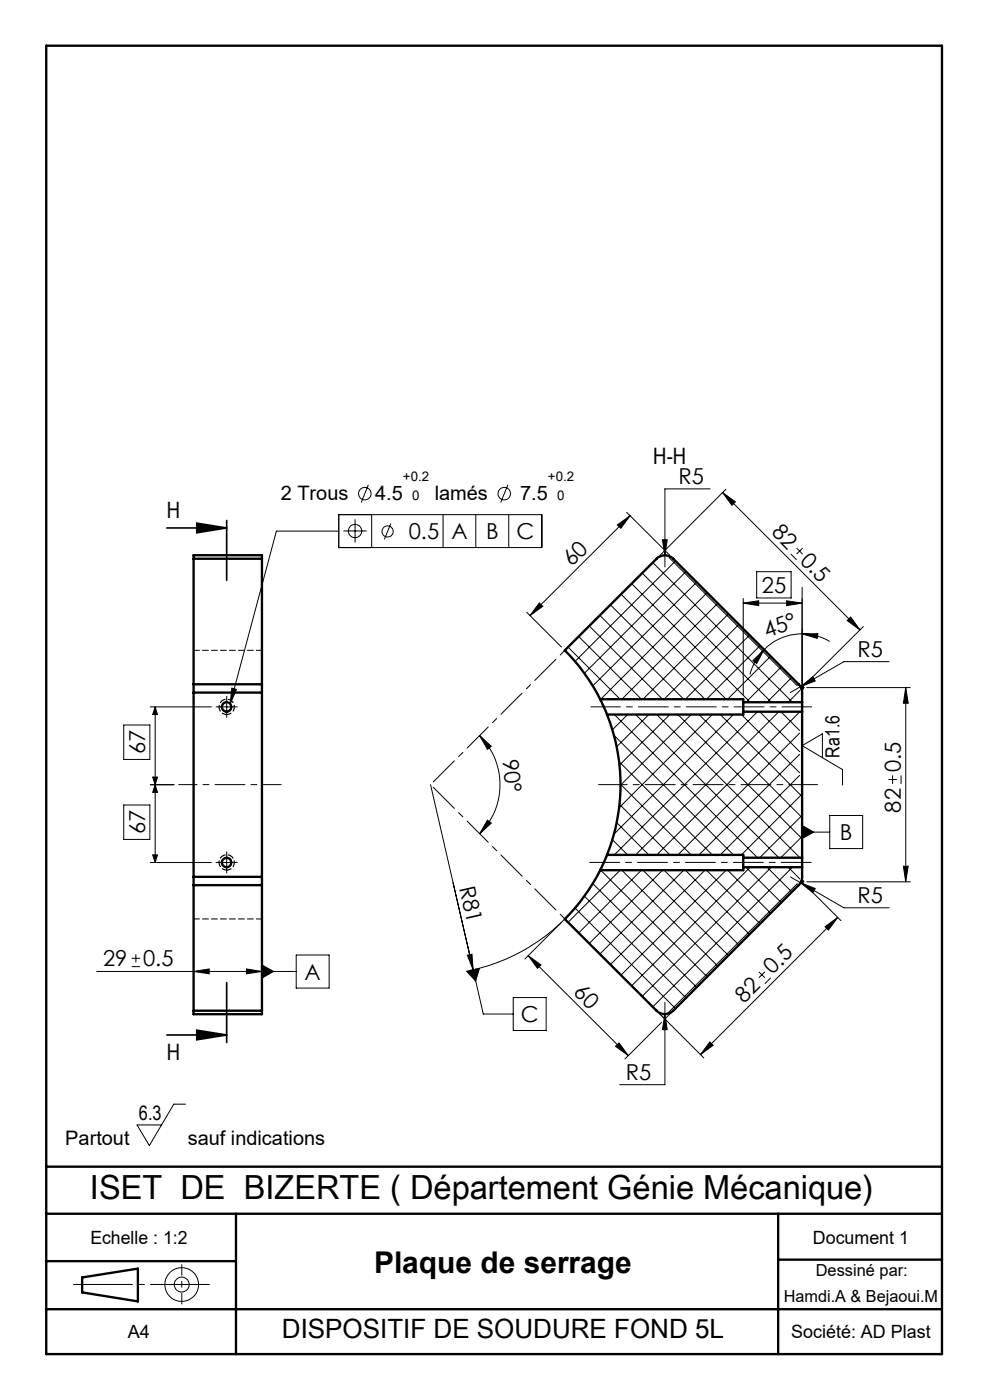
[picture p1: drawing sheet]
<svg xmlns="http://www.w3.org/2000/svg" width="210mm" height="297mm" viewBox="0 0 210 297" stroke-linecap="round" stroke-linejoin="round" font-family="sans-serif">
<g fill="none" stroke="#000" stroke-width=".21">
<path d="M71.9 109.2h43v7h-43zM71.9 112.7h-13.3l-9.8 36.6M72.8 112.6h5M75.3 110.2v4.9M78.1 102.8l-1.5 3.8M78.8 109.2v7M82.9 111.1l-1.4 3.3M94 109.2v7M100.9 109.2v7M107.7 102.8l-1.5 3.8M107.9 109.2v7M131 111.4l2.7-2-2 2.7z"/>
<path d="M132.9 108.7l9.2 9.1M133.7 109.4l-21.3 21.2M138.5 119.3l29.6 29.7M140.5 114.5h1l-.5 3.3zM141.9 118.3l27.2 27.2M143.3 119l-21.3 21.3M150.6 103.7h-9.6v16.6M153.3 104.5l2.7 2-.7 .7zM153.3 104.5l29.1 29.1M154 103.8l-14 14M167.7 117.5l1.3 1.3M169 116.3l1.3 1.2"/>
<path d="M170.3 116.3l-1.3 1.2M111.7 129.9l7.4 7.4M114.4 127.9l.7 .7-2.7 2zM120.5 137.3l11.1 11M122.8 135l13.3 13.3M125 132.8l15.5 15.5M127.2 130.6l17.8 17.7M129.5 128.3l20 20M131.7 126l22.3 22.3M134 123.8l25.1 25.2M136.2 121.6l27.4 27.4M145.5 121.2l-21.5 21.6"/>
<path d="M147.8 123.5l-22.1 22M150 125.7l-22.6 22.6M152.3 128l-20.4 20.3M154.5 130.2l-18.1 18.1M156.6 132.4l13.9 13.8M156.7 132.5l-15.8 15.8M157.7 127.9l3.2-.4v1zM157.7 127v20.4M157.7 127.9h12.4M159 134.7l-13.6 13.6M160.5 121.3h7.3v5.6h-7.3zM161.2 137l-11.3 11.3"/>
<path d="M162.1 137.8a12 12 0 0 0-3 5.3M163.5 139.2l-9.2 9.1M166.9 127.5l3.2 .4-3.2 .6zM170.1 134.5l3.4-.1-.1 1zM170.1 134.5a11.1 11.1 0 0 0-8 3.3M170.1 134.5a10.8 10.8 0 0 1 5.9 1.6M170.1 124.6v21.8M179.7 131.7l.7-.8 2 2.7zM183.1 132.9l-12.2 12.3M26.2 153.8h5.6v7.3h-5.6zM31.9 150h12.9M32.9 150v33"/>
<path d="M32.9 150l.5 1.6h-1zM46.8 150h2.5M48.1 148.7v2.5M49.2 146l1 .3-1.4 3zM101.7 156.1l2.5 2.2-.8 .7zM101.7 156.1a14.7 14.7 0 0 1 0 20.8M130.2 156l25.4 25.4M130.3 151.6l30.4 30.4M133.1 151.6l-3.2 3.2M134.8 151.6l30.4 30.4M137.6 151.6l-6.8 6.8M139.3 151.6l30.4 30.4"/>
<path d="M142.1 151.6l-10.7 10.7M143.8 151.6l25.9 25.8M146.6 151.6l-15 15M148.3 151.6l21.8 21.9M151.1 151.6l-19.8 19.8M152.8 151.6l17.3 17.4M155.6 151.6l-25.4 25.3M157.3 151.6l12.3 12.3M159.7 140.2l2.4-2.4-1.6 3zM160.7 151l-30.4 30.4M161.1 151l8.5 8.5M165.2 151l-30.4 30.4"/>
<path d="M165.6 151l4 4M165.7 141.5l-7.5 7.5M168 143.7l-5.3 5.3M169.6 155.5l-25.8 25.9M169.7 145.9h.9M169.7 146.5l-2.5 2.5M169.7 151l-30.4 30.4M169.8 145.7l2.6-2.1 .5 .9zM169.8 145.7l-2.2 1.2M170.1 151h.1M170.5 145.5l-.7 .7M171.1 145.9h22"/>
<path d="M188.6 140.4h-9.6l-9.2 5.3M192.1 145.9l.6 3.3h-1.1zM192.1 145.9v41.2M26.2 170.8h5.6v7.3h-5.6zM31.9 166.5h5M32.4 164.8h1l-.5 1.7zM32.9 166.5l.5 1.6h-1zM91.3 166.5l11.2 48.6h6.4M103.4 174l.8 .6-2.5 2.3zM129.9 178.1l3.2 3.3M130.8 174.5l6.8 6.9M131.3 161.6l19.8 19.8"/>
<path d="M131.4 170.6l10.7 10.8M131.6 166.4l15 15M169.6 160l-21.3 21.4M169.6 164.5l-16.8 16.9M169.7 177.5l.4 .4M170.1 177.5l-4.5 4.5M170.1 175.1l2.5 1.4-2.5 1.4zM170.1 168.4l-12.8 13M170.1 173l-9 9M170.1 161.3v20.6M170.1 176.5h5.9M174.4 160.7v-5l-4.3 2.5 8.6 5.1v3.2"/>
<path d="M176 173h7v7h-7zM188.5 165.4h1.8M189.3 164.5v1.8M191.1 164.5v1.8M31.9 183h12.9M32.4 181.4h1l-.5 1.6zM46.8 183h2.5M48.1 181.7v2.5M119.1 195.7l-7.8 7.7M122 192.6l21.3 21.3M124 190.1l21.5 21.6M125.7 187.4l22.1 22"/>
<path d="M127.4 184.6l22.6 22.6M128.4 182.3a40.3 40.3 0 0 1-29 23.6M131.6 184.6l-11.1 11M131.9 184.6l20.4 20.4M136.1 184.6l-13.3 13.3M136.4 184.6l18.1 18.1M140.5 184.6l-15.5 15.6M140.9 184.6l15.8 15.9M145 184.6l-17.8 17.8M145.4 184.6l13.6 13.6M149.5 184.6l-20 20M149.9 184.6l11.3 11.4"/>
<path d="M154 184.6l-22.3 22.3M154.3 184.6l9.2 9.1M158.2 184l7.5 7.5M159.1 184l-25.1 25.1M162.7 184l5.3 5.2M163.6 184l-27.4 27.4M167.2 184l2.5 2.5M167.6 186l2.2 1.3M168.1 184l-29.6 29.6M169.1 187.5l-27.6 27.5M169.7 187.1h.9M169.8 186.7l.7 .7"/>
<path d="M169.8 187.3l3.1 1.2-.5 .9zM169.8 187.3l9.2 5.3h9.6M170.1 186.5v1.1M170.1 181.9v.1M170.5 186.7l-.7 .7M170.9 187.8l7.5 7.5M171.1 187.1h22M175 196.6l2.7-2-2 2.7zM177.7 194.6l-29.1 29.1M191.6 183.8h1.1l-.6 3.3zM27.9 205.1h1.8M27.9 203.3h1.8"/>
<path d="M28.8 202.4v1.8M41.1 206.1l3.3-.5v1zM52.3 205.6l3.3 .5-3.3 .5zM55.6 204.7l2.4 1.4-2.4 1.4zM62.8 206.1h-42.3M62.8 202.6h7v7h-7zM99 206.1l2.7-.7-.8 2.7zM99.1 202.6l1-.2 .3 3.3zM108.9 211.6h7v7h-7zM112 202.7l2.8 2-.8 .7zM112 202.7l21.3 21.2M137.2 212.4l3.8 3.8 3.8-3.8"/>
<path d="M140 215.1l9.3 9.3M140.3 216.9l-7.7 7.7M141 215.2l.5 3.2h-1zM141 212.7v17.4h-9.6M161 206.2l1.2 1.2M162.2 206.2l-1.2 1.2M163.5 207.4l-1.3 1.3M39.4 234.2h-2.5l-5.2 8.8-2.6-4.3h5.2M130.6 222l.7-.7 2 2.6zM150.6 221l.7 .8-2.7 1.9zM17.4 271v3.2"/>
<circle cx="75.3" cy="112.6" r="1.41"/>
<circle cx="77.4" cy="104.7" r="1.32"/>
<circle cx="82.2" cy="112.7" r="1.18"/>
<circle cx="107" cy="104.7" r="1.33"/>
<circle cx="38.5" cy="272.5" r="1.58"/>
<circle cx="38.5" cy="272.5" r="3.6"/>
</g>
<path d="M35.4 112h12.7M41.7 111l6.4 1-6.4 1zM48.1 110.4v12.7M35.4 219.6h12.7M41.7 218.5l6.4 1.1-6.4 1zM48.1 208.5v12.7" fill="none" stroke="#000" stroke-width=".35"/>
<path d="M46.8 150h-1M48.1 148.7v-1M48.1 151.2v1M49.3 150h1M46.8 183h-1M48.1 181.7v-1M48.1 184.2v1M49.3 183h1" fill="none" stroke="#000" stroke-width=".21" stroke-dasharray="30.5 1.3 1.3 1.3"/>
<path d="M37.9 166.5h21.7" fill="none" stroke="#000" stroke-width=".21" stroke-dasharray="6.3 1.3 1.3 1.3" stroke-dashoffset="2.5"/>
<path d="M125.3 150h46.9" fill="none" stroke="#000" stroke-width=".21" stroke-dasharray="6.3 1.3 1.3 1.3" stroke-dashoffset=".1"/>
<path d="M125 183h47.2" fill="none" stroke="#000" stroke-width=".21" stroke-dasharray="6.3 1.3 1.3 1.3" stroke-dashoffset="-.1"/>
<path d="M173.4 166.5h-46.4" fill="none" stroke="#000" stroke-width=".21" stroke-dasharray="6.3 1.3 1.3 1.3" stroke-dashoffset=".3"/>
<path d="M132.9 124.9l-41.6 41.6M132.9 208l-41.6-41.5" fill="none" stroke="#000" stroke-width=".21" stroke-dasharray="6.3 1.3 1.3 1.3" stroke-dashoffset="-.8"/>
<path d="M15.6 272.5h28.8" fill="none" stroke="#000" stroke-width=".21" stroke-dasharray="30.5 1.3 1.3 1.3" stroke-dashoffset="18"/>
<path d="M38.6 268.3v8.3" fill="none" stroke="#000" stroke-width=".21" stroke-dasharray="30.5 1.3 1.3 1.3" stroke-dashoffset="28.2"/>
<g fill="none" stroke="#000" stroke-width=".5">
<path d="M9.8 9.7h190v277.6h-190zM41.1 118.5v-.7h14.5v.7M41.1 118.5v26.7M41.1 118.5h14.5M55.6 118.5v26.7M41.1 145.2v1.7M41.1 146.9h14.5M41.1 146.9v39.1M41.1 145.2h14.5M55.6 145.2v1.7M55.6 146.9v39.1M127.3 148.3l1.5 3.3"/>
<path d="M127.3 148.3a41.7 41.7 0 0 0-7.5-10.3l19.5-19.5a2.47 2.47 0 0 1 3.5 0l26.6 26.7a2.32 2.32 0 0 1 .7 1.7v2.1M127.3 148.3h30.4v.7M128.8 151.6a40 40 0 0 1 0 29.8M157.7 149v2M157.7 151v.6h-28.9M157.7 151h12.4M157.7 149h12.4M170.1 149v2M170.1 151v31M41.1 186v1.8M41.1 186h14.5M41.1 187.8v26.6"/>
<path d="M41.1 187.8h14.5M55.6 186v1.8M55.6 187.8v26.6M128.8 181.4l-1.5 3.2M128.8 181.4h28.9v.6M157.7 182v2M157.7 184v.6h-30.4M157.7 182h12.4M157.7 184h12.4M170.1 184v2a2.32 2.32 0 0 1-.7 1.8l-26.6 26.6a2.47 2.47 0 0 1-3.5 0l-19.5-19.4a41.7 41.7 0 0 0 7.5-10.4M170.1 182v2M41.1 214.4v.8h14.5v-.8"/>
<path d="M41.1 214.4h14.5M9.8 247.5h190M9.8 257.5h190M50.1 257.5v29.8M165.1 257.5v29.8M9.8 277.7h190M9.8 267.5h40.3M17.4 271l11.8-1.9v7l-11.8-1.9zM165.1 267.2h34.7"/>
<circle cx="48.1" cy="150" r="1"/>
<circle cx="48.1" cy="183" r="1"/>
</g>
<g fill="#000">
<path d="M99.1 202.6l1-.2 .3 3.3z"/>
<path d="M41.7 111l6.4 1-6.4 1zM41.7 218.5l6.4 1.1-6.4 1z"/>
<path d="M140.5 114.5l.5 3.3 .5-3.3zM169.8 145.7l3.1-1.2-.5-.9zM169.8 187.3l2.6 2.1 .5-.9zM141 215.2l-.5 3.2h1z"/>
<path d="M114.4 127.9l.7 .7-2.7 2zM131 111.4l2.7-2-2 2.7z"/>
<path d="M157.7 127.9l3.2-.4v1zM166.9 127.5l3.2 .4-3.2 .6z"/>
<path d="M170.1 134.5l3.4-.1-.1 1zM159.7 140.2l2.4-2.4-1.6 3z"/>
<path d="M179.7 131.7l.7-.8 2 2.7zM153.3 104.5l2.7 2-.7 .7z"/>
<path d="M49.2 146l1 .3-1.4 3zM55.6 204.7l2.4 1.4-2.4 1.4zM99 206.1l1.9 2 .8-2.7zM170.1 175.1l2.5 1.4-2.5 1.4z"/>
<path d="M192.1 145.9l.6 3.3h-1.1zM191.6 183.8h1.1l-.6 3.3z"/>
<path d="M32.4 164.8h1l-.5 1.7zM32.9 150l.5 1.6h-1z"/>
<path d="M32.9 166.5l.5 1.6h-1zM32.4 181.4h1l-.5 1.6z"/>
<path d="M103.4 174l.8 .6-2.5 2.3zM101.7 156.1l2.5 2.2-.8 .7z"/>
<path d="M175 196.6l2.7-2-2 2.7zM150.6 221l.7 .8-2.7 1.9z"/>
<path d="M52.3 205.6l3.3 .5-3.3 .5zM41.1 206.1l3.3-.5v1z"/>
<path d="M130.6 222l.7-.7 2 2.6zM112 202.7l2.8 2-.8 .7z"/>
</g>
<path d="M55.6 118.5h-14.5M55.6 138h-14.5M55.6 195h-14.5M55.6 214.4h-14.5" fill="none" stroke="#000" stroke-width=".21" stroke-dasharray="1.3 .6" stroke-dashoffset=".1"/>
<path d="M48.1 151.6a1.62 1.62 0 0 0 1.4-2.4 1.62 1.62 0 0 0-2.7-.2 1.62 1.62 0 0 0 1 2.5l.3 .1M48.1 184.6a1.62 1.62 0 0 0 1.4-2.4 1.62 1.62 0 0 0-2.7-.2 1.62 1.62 0 0 0 1 2.5l.3 .1" fill="none" stroke="#000" stroke-width=".25" stroke-dasharray="1.3 .6" stroke-dashoffset=".3"/>
<text font-size="7.1" x="19.1" y="254.3">ISET DE BIZERTE ( Département Génie Mécanique)</text>
<text font-size="6.3" x="79.3" y="270.1">Plaque de serrage</text>
<text font-size="5.6" x="59.8" y="283.9">DISPOSITIF DE SOUDURE FOND 5L</text>
<g font-size="4.8">
<text x="138.6" y="98.4">H-H</text>
<text x="35.4" y="109.8">H</text>
<text x="35.4" y="224.9">H</text>
</g>
<g font-size="4.7">
<text x="143.9" y="102.7">R5</text>
<text x="163.5" y="113.2" transform="rotate(45 163.5 113.2)">82</text>
<text x="86.7" y="114.4">0.5</text>
<text x="95.7" y="114.4">A</text>
<text x="103.1" y="114.4">B</text>
<text x="109.5" y="114.4">C</text>
<text x="169.5" y="119.2" transform="rotate(45 169.5 119.2)">0.5</text>
<text x="121.3" y="120.3" transform="rotate(-45 121.3 120.3)">60</text>
<text x="161.6" y="125.8">25</text>
<text x="162.6" y="135.4" transform="rotate(-20 162.6 135.4)">45°</text>
<text x="181.9" y="139.3">R5</text>
<text x="30.8" y="160" transform="rotate(-90 30.8 160)">67</text>
<text x="106.6" y="161.3" transform="rotate(84 106.6 161.3)">90°</text>
<text x="191.1" y="163.9" transform="rotate(-90 191.1 163.9)">0.5</text>
<text x="191.1" y="172.4" transform="rotate(-90 191.1 172.4)">82</text>
<text x="30.8" y="177" transform="rotate(-90 30.8 177)">67</text>
<text x="178.2" y="178.3">B</text>
<text x="97.4" y="188.3" transform="rotate(77 97.4 188.3)">R81</text>
<text x="181.9" y="191.5">R5</text>
<text x="21.9" y="205">29</text>
<text x="30.4" y="205">0.5</text>
<text x="64.6" y="207.9">A</text>
<text x="163.9" y="206.9" transform="rotate(-45 163.9 206.9)">0.5</text>
<text x="121.5" y="210.7" transform="rotate(45 121.5 210.7)">60</text>
<text x="157.9" y="212.9" transform="rotate(-45 157.9 212.9)">82</text>
<text x="110.5" y="216.9">C</text>
<text x="132.7" y="229.1">R5</text>
</g>
<g font-size="4.2">
<text x="59.6" y="106.1">2 Trous</text>
<text x="79.6" y="106.1">4.5</text>
<text x="92.2" y="106.1">lamés</text>
<text x="110.3" y="106.1">7.5</text>
<text x="29.5" y="237.7">6.3</text>
<text x="13.9" y="243">Partout</text>
<text x="39.8" y="243">sauf indications</text>
</g>
<text font-size="4.1" x="178.1" y="160.7" transform="rotate(-90 178.1 160.7)">Ra1.6</text>
<g font-size="3.9">
<text x="19.2" y="263.8">Echelle : 1:2</text>
<text x="172.4" y="263.8">Document 1</text>
<text x="27.1" y="283.9">A4</text>
<text x="167.8" y="283.9">Société: AD Plast</text>
</g>
<g font-size="3.5">
<text x="173" y="270.6">Dessiné par:</text>
<text x="166.3" y="276.1">Hamdi.A &amp; Bejaoui.M</text>
</g>
<g font-size="2.8">
<text x="85.5" y="102.1">+0.2</text>
<text x="87.5" y="106.1">0</text>
<text x="116.2" y="102.1">+0.2</text>
<text x="118.2" y="106.1">0</text>
</g>
</svg>
